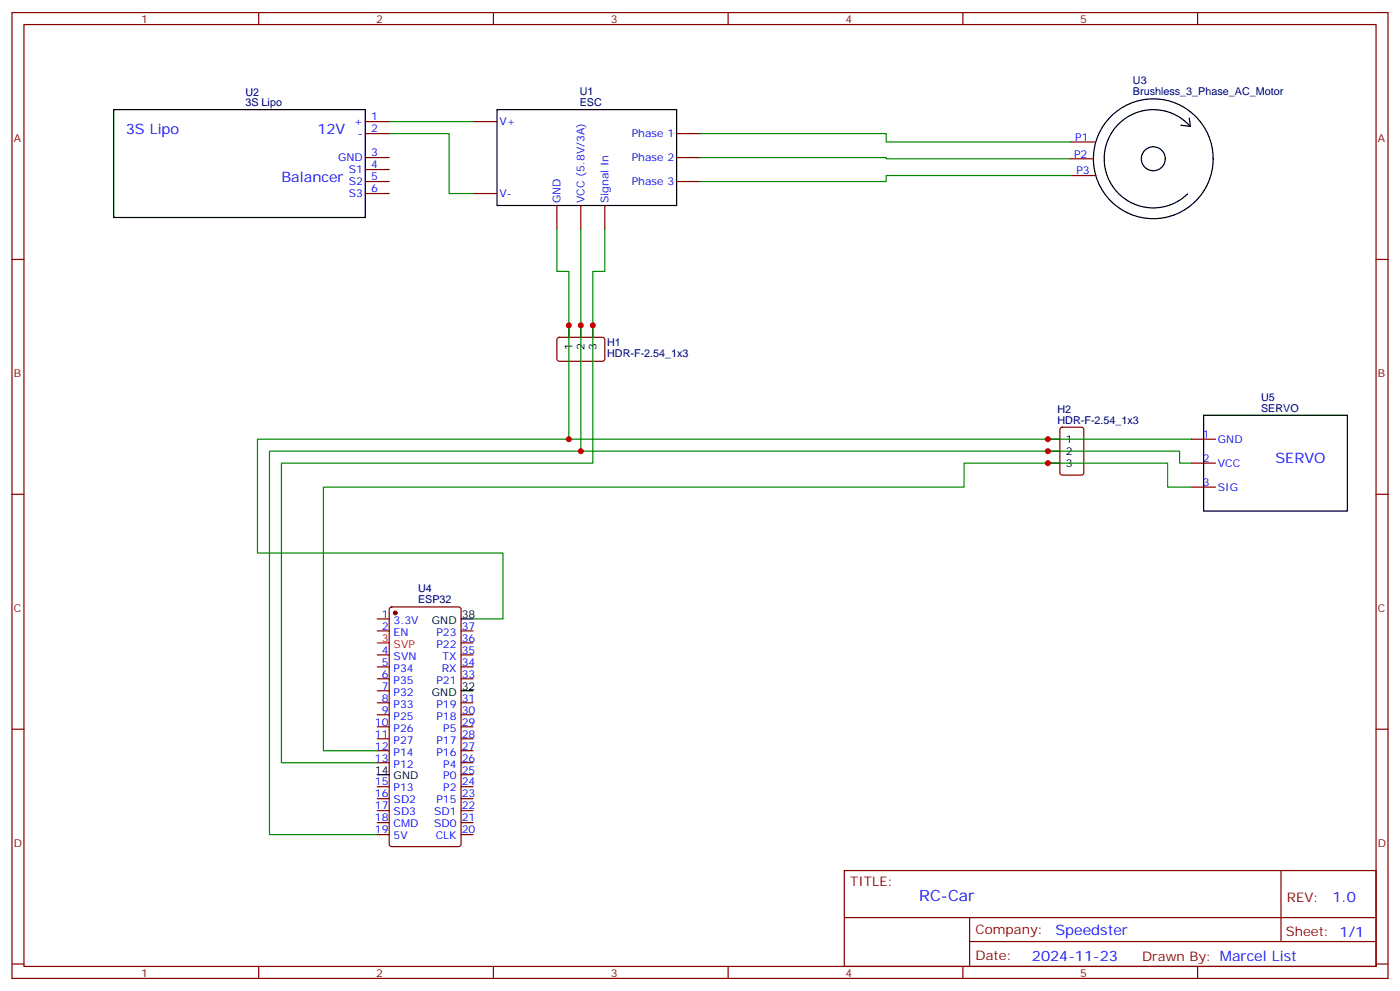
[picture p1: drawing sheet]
<svg xmlns="http://www.w3.org/2000/svg" width="412mm" height="292mm" viewBox="0 0 412 292" stroke-linecap="round" stroke-linejoin="round" font-family="sans-serif">
<g fill="none" stroke="#870000" stroke-width=".35">
<path d="M3.5 3.7h405.4v284.3h-405.4zM7.1 7.2h398.2v277.3h-398.2zM76.2 3.7v3.5M145.3 3.7v3.5M214.5 3.7v3.5M283.6 3.7v3.5M352.8 3.7v3.5M107.6 39.3h7.1M107.6 35.8h7.1M139.3 35.8h7.1M199.3 39.3h7.1M107.6 46.4h7.1"/>
<path d="M107.6 53.4h7.1M107.6 57h7.1M107.6 49.9h7.1M139.3 57h7.1M199.3 46.4h7.1M199.3 53.4h7.1M315 46.7h7.1M315.4 41.8h7M315.7 51.7h7.1M3.5 76.4h3.6M164 60.5v7.1M171.1 60.5v7.1"/>
<path d="M178.2 60.5v7.1M405.3 76.4h3.6M164.3 99.5l.4-.2 13 .1 .5 .6-.1 5.9-.7 .5-12.9-.1-.5-.6v-5.7zM312.4 126l.5-.2h5.7l.6 .4 .1 13-.5 .6-5.9 .1-.6-.5-.1-12.9zM351 129.3h7.1M351 136.3h7.1M3.5 145.5h3.6M351 143.4h7.1M405.3 145.5h3.6M114.9 178.9l.5-.2h19.7l.7 .4v69.4l-.4 .7h-20l-.7-.4v-69.4zM111.1 182.2h3.6M111.1 185.7h3.6"/>
<path d="M111.1 192.8h3.6M111.1 196.3h3.6M111.1 199.8h3.6M135.8 185.7h3.5M135.8 192.8h3.5M135.8 196.3h3.5M135.8 199.8h3.5M135.8 189.3h3.5M3.5 214.7h3.6M111.1 203.4h3.6M111.1 206.9h3.6M111.1 210.4h3.6"/>
<path d="M111.1 214h3.6M111.1 217.5h3.6M135.8 206.9h3.5M135.8 210.4h3.5M135.8 214h3.5M135.8 217.5h3.5M405.3 214.7h3.6M111.1 221h3.6M111.1 224.5h3.6M111.1 231.6h3.6M111.1 235.1h3.6M111.1 238.7h3.6"/>
<path d="M135.8 221h3.5M135.8 224.5h3.5M135.8 231.6h3.5M135.8 235.1h3.5M135.8 238.7h3.5M135.8 228.1h3.5M111.1 242.2h3.6M111.1 245.7h3.6M135.8 242.2h3.5M135.8 245.7h3.5M248.7 256.3h156.6v28.2h-156.6zM377.3 256.3v20.9"/>
<path d="M248.7 270.1h156.5M285.6 277.2h119.6M285.6 270.1v14.2M3.5 283.8h3.6M76.2 284.5v3.5M145.3 284.5v3.5M214.5 284.5v3.5M283.6 284.5v3.5M352.8 284.5v3.5M405.3 283.8h3.6"/>
</g>
<g fill="none" stroke="#000" stroke-width=".35">
<path d="M33.5 32.3h74.1v31.7h-74.1zM146.4 32.3h52.9v28.2h-52.9zM350.3 34.7l.4 2.5-2.9-.3M350.4 37a14.5 14.5 0 0 0-20.5-.9 14.5 14.5 0 0 0-.7 20.6 14.5 14.5 0 0 0 20.6 .4M167.6 95.8v3.5M171.1 95.8v3.5M174.6 95.8v3.5M308.7 136.3h3.5M308.7 129.3h3.5M308.7 132.8h3.5M354.5 122.2h42.4v28.3h-42.4zM135.8 182.2h3.5"/>
<path d="M135.8 203.4h3.5M111.1 228.1h3.6"/>
<circle cx="339.7" cy="46.7" r="17.6"/>
<circle cx="339.7" cy="46.7" r="3.5"/>
</g>
<path d="M114.7 39.3h17.6v17.7h7M114.7 35.8h24.6M206.4 39.3h54.7v2.5h54.3M206.4 46.4h54.7v.3h53.9M315.7 51.7h-54.6v1.7h-54.7M164 67.6v12.3h3.6v49.4h-91.8v33.5h72.4v19.4h-8.9M171.1 67.6v65.2h-91.7v112.9h31.7M178.2 67.6v12.3h-3.6v56.4h-91.7v88.2h28.2M167.6 129.3h183.4M171.1 132.8h176.4v3.5h3.5M351 143.4h-7v-7.1h-60v7.1h-188.8v77.6h15.9" fill="none" stroke="#008700" stroke-width=".35"/>
<circle cx="116.4" cy="180.4" r=".53" fill="#870000" stroke="#870000" stroke-width=".35"/>
<path d="M111.1 189.3h3.6" fill="none" stroke="#f00" stroke-width=".35"/>
<g fill="#c00">
<circle cx="171.1" cy="95.8" r=".88"/>
<circle cx="167.6" cy="95.8" r=".88"/>
<circle cx="167.6" cy="129.3" r=".88"/>
<circle cx="171.1" cy="132.8" r=".88"/>
<circle cx="308.7" cy="129.3" r=".88"/>
<circle cx="308.7" cy="132.8" r=".88"/>
<circle cx="174.6" cy="95.8" r=".88"/>
<circle cx="308.7" cy="136.3" r=".88"/>
</g>
<text font-size="4.6" fill="#00f" x="270.8" y="265.3">RC-Car</text>
<g font-size="4.2" fill="#00f">
<text x="37" y="39.3">3S Lipo</text>
<text x="93.5" y="39.3">12V</text>
<text x="82.9" y="53.4">Balancer</text>
<text x="375.7" y="136.3">SERVO</text>
<text x="392.5" y="265.6">1.0</text>
<text x="310.9" y="275.1">Speedster</text>
<text x="304" y="282.9">2024-11-23</text>
</g>
<g font-size="3.9" fill="#800">
<text x="250.5" y="260.9">TITLE:</text>
<text x="379.1" y="265.6">REV:</text>
<text x="287.4" y="275.1">Company:</text>
<text x="378.7" y="275.7">Sheet: 1/1</text>
<text x="287.4" y="282.8">Date:</text>
<text x="336.4" y="282.8">Drawn By: Marcel List</text>
</g>
<g font-size="3.2" fill="#800">
<text x="41.6" y="6.7">1</text>
<text x="110.8" y="6.7">2</text>
<text x="179.9" y="6.7">3</text>
<text x="249.1" y="6.7">4</text>
<text x="318.2" y="6.7">5</text>
<text x="4.1" y="41.8">A</text>
<text x="405.9" y="41.8">A</text>
<text x="4.1" y="110.9">B</text>
<text x="405.9" y="110.9">B</text>
<text x="4.1" y="180.1">C</text>
<text x="405.9" y="180.1">C</text>
<text x="4.1" y="249.2">D</text>
<text x="405.9" y="249.2">D</text>
<text x="41.6" y="287.5">1</text>
<text x="110.8" y="287.5">2</text>
<text x="179.9" y="287.5">3</text>
<text x="249.1" y="287.5">4</text>
<text x="318.2" y="287.5">5</text>
</g>
<g font-size="3.2" fill="#000080">
<text x="72.3" y="28.2">U2</text>
<text x="170.8" y="28">U1</text>
<text x="333.7" y="28">Brushless_3_Phase_AC_Motor</text>
<text x="333.7" y="24.8">U3</text>
<text x="72.3" y="31.1">3S Lipo</text>
<text x="170.8" y="31.2">ESC</text>
<text x="178.9" y="101.9">H1</text>
<text x="178.9" y="105.1">HDR-F-2.54_1x3</text>
<text x="371.5" y="118">U5</text>
<text x="311.5" y="124.7">HDR-F-2.54_1x3</text>
<text x="311.5" y="121.5">H2</text>
<text x="371.5" y="121.2">SERVO</text>
<text x="123.1" y="177.5">ESP32</text>
<text x="123.1" y="174.3">U4</text>
</g>
<g font-size="3.2" fill="#00f">
<text x="109.4" y="35.5">1</text>
<text x="104.3" y="36.9">+</text>
<text x="105.4" y="40.4">-</text>
<text x="109.4" y="39">2</text>
<text x="147.1" y="36.9">V+</text>
<text x="186.1" y="40.4">Phase 1</text>
<text x="316.7" y="41.5">P1</text>
<text x="99.6" y="47.4">GND</text>
<text x="109.4" y="46">3</text>
<text x="186.1" y="47.4">Phase 2</text>
<text x="316.4" y="46.4">P2</text>
<text x="102.7" y="51">S1</text>
<text x="109.4" y="49.6">4</text>
<text x="109.4" y="53.1">5</text>
<text x="317.1" y="51.3">P3</text>
<text x="102.7" y="54.5">S2</text>
<text x="102.7" y="58">S3</text>
<text x="109.4" y="56.6">6</text>
<text x="147.1" y="58">V-</text>
<text x="165.1" y="59.8" transform="rotate(-90 165.1 59.8)">GND</text>
<text x="172.2" y="59.8" transform="rotate(-90 172.2 59.8)">VCC (5.8V/3A)</text>
<text x="179.2" y="59.8" transform="rotate(-90 179.2 59.8)">Signal In</text>
<text x="186.1" y="54.5">Phase 3</text>
<text x="354.3" y="128.9">1</text>
<text x="358.8" y="130.4">GND</text>
<text x="354.3" y="136">2</text>
<text x="358.8" y="137.4">VCC</text>
<text x="354.3" y="143.1">3</text>
<text x="358.8" y="144.5">SIG</text>
<text x="112.5" y="181.9">1</text>
<text x="112.5" y="185.4">2</text>
<text x="116" y="183.6">3.3V</text>
<text x="136" y="185.4">37</text>
<text x="116" y="187.1">EN</text>
<text x="128.6" y="190.7">P22</text>
<text x="128.6" y="187.1">P23</text>
<text x="136" y="188.9">36</text>
<text x="112.5" y="192.4">4</text>
<text x="112.5" y="196">5</text>
<text x="116" y="194.2">SVN</text>
<text x="116" y="197.7">P34</text>
<text x="130.1" y="197.7">RX</text>
<text x="130.4" y="194.2">TX</text>
<text x="136" y="196">34</text>
<text x="136" y="192.4">35</text>
<text x="112.5" y="199.5">6</text>
<text x="112.5" y="203">7</text>
<text x="116" y="201.3">P35</text>
<text x="128.6" y="201.3">P21</text>
<text x="136" y="199.5">33</text>
<text x="112.5" y="206.6">8</text>
<text x="116" y="204.8">P32</text>
<text x="116" y="208.3">P33</text>
<text x="128.6" y="208.3">P19</text>
<text x="136" y="206.6">31</text>
<text x="110.4" y="213.6">10</text>
<text x="112.5" y="210.1">9</text>
<text x="116" y="211.8">P25</text>
<text x="116" y="215.4">P26</text>
<text x="128.6" y="211.8">P18</text>
<text x="130.6" y="215.4">P5</text>
<text x="136" y="213.6">29</text>
<text x="136" y="210.1">30</text>
<text x="110.4" y="217.1">11</text>
<text x="110.4" y="220.7">12</text>
<text x="116" y="218.9">P27</text>
<text x="128.6" y="218.9">P17</text>
<text x="136" y="220.7">27</text>
<text x="136" y="217.1">28</text>
<text x="110.4" y="224.2">13</text>
<text x="116" y="222.4">P14</text>
<text x="116" y="226">P12</text>
<text x="128.6" y="222.4">P16</text>
<text x="130.6" y="226">P4</text>
<text x="136" y="227.7">25</text>
<text x="136" y="224.2">26</text>
<text x="110.4" y="231.2">15</text>
<text x="116" y="233">P13</text>
<text x="130.6" y="233">P2</text>
<text x="130.6" y="229.5">P0</text>
<text x="136" y="231.2">24</text>
<text x="110.4" y="234.8">16</text>
<text x="110.4" y="238.3">17</text>
<text x="116" y="236.5">SD2</text>
<text x="128.6" y="236.5">P15</text>
<text x="136" y="238.3">22</text>
<text x="136" y="234.8">23</text>
<text x="110.4" y="241.8">18</text>
<text x="110.4" y="245.4">19</text>
<text x="116" y="240.1">SD3</text>
<text x="116" y="243.6">CMD</text>
<text x="127.9" y="243.6">SD0</text>
<text x="127.9" y="240.1">SD1</text>
<text x="136" y="245.4">20</text>
<text x="136" y="241.8">21</text>
<text x="116" y="247.1">5V</text>
<text x="128.3" y="247.1">CLK</text>
</g>
<g font-size="3.2">
<text x="168.6" y="103.1" transform="rotate(-90 168.6 103.1)">1</text>
<text x="172.2" y="103.1" transform="rotate(-90 172.2 103.1)">2</text>
<text x="175.7" y="103.1" transform="rotate(-90 175.7 103.1)">3</text>
<text x="314" y="130.4">1</text>
<text x="314" y="137.4">3</text>
<text x="314" y="133.9">2</text>
<text x="127.2" y="183.6">GND</text>
<text x="136" y="181.9">38</text>
<text x="136" y="203">32</text>
<text x="127.2" y="204.8">GND</text>
<text x="110.4" y="227.7">14</text>
<text x="116" y="229.5">GND</text>
</g>
<g font-size="3.2" fill="#f00">
<text x="112.5" y="188.9">3</text>
<text x="116" y="190.7">SVP</text>
</g>
</svg>
